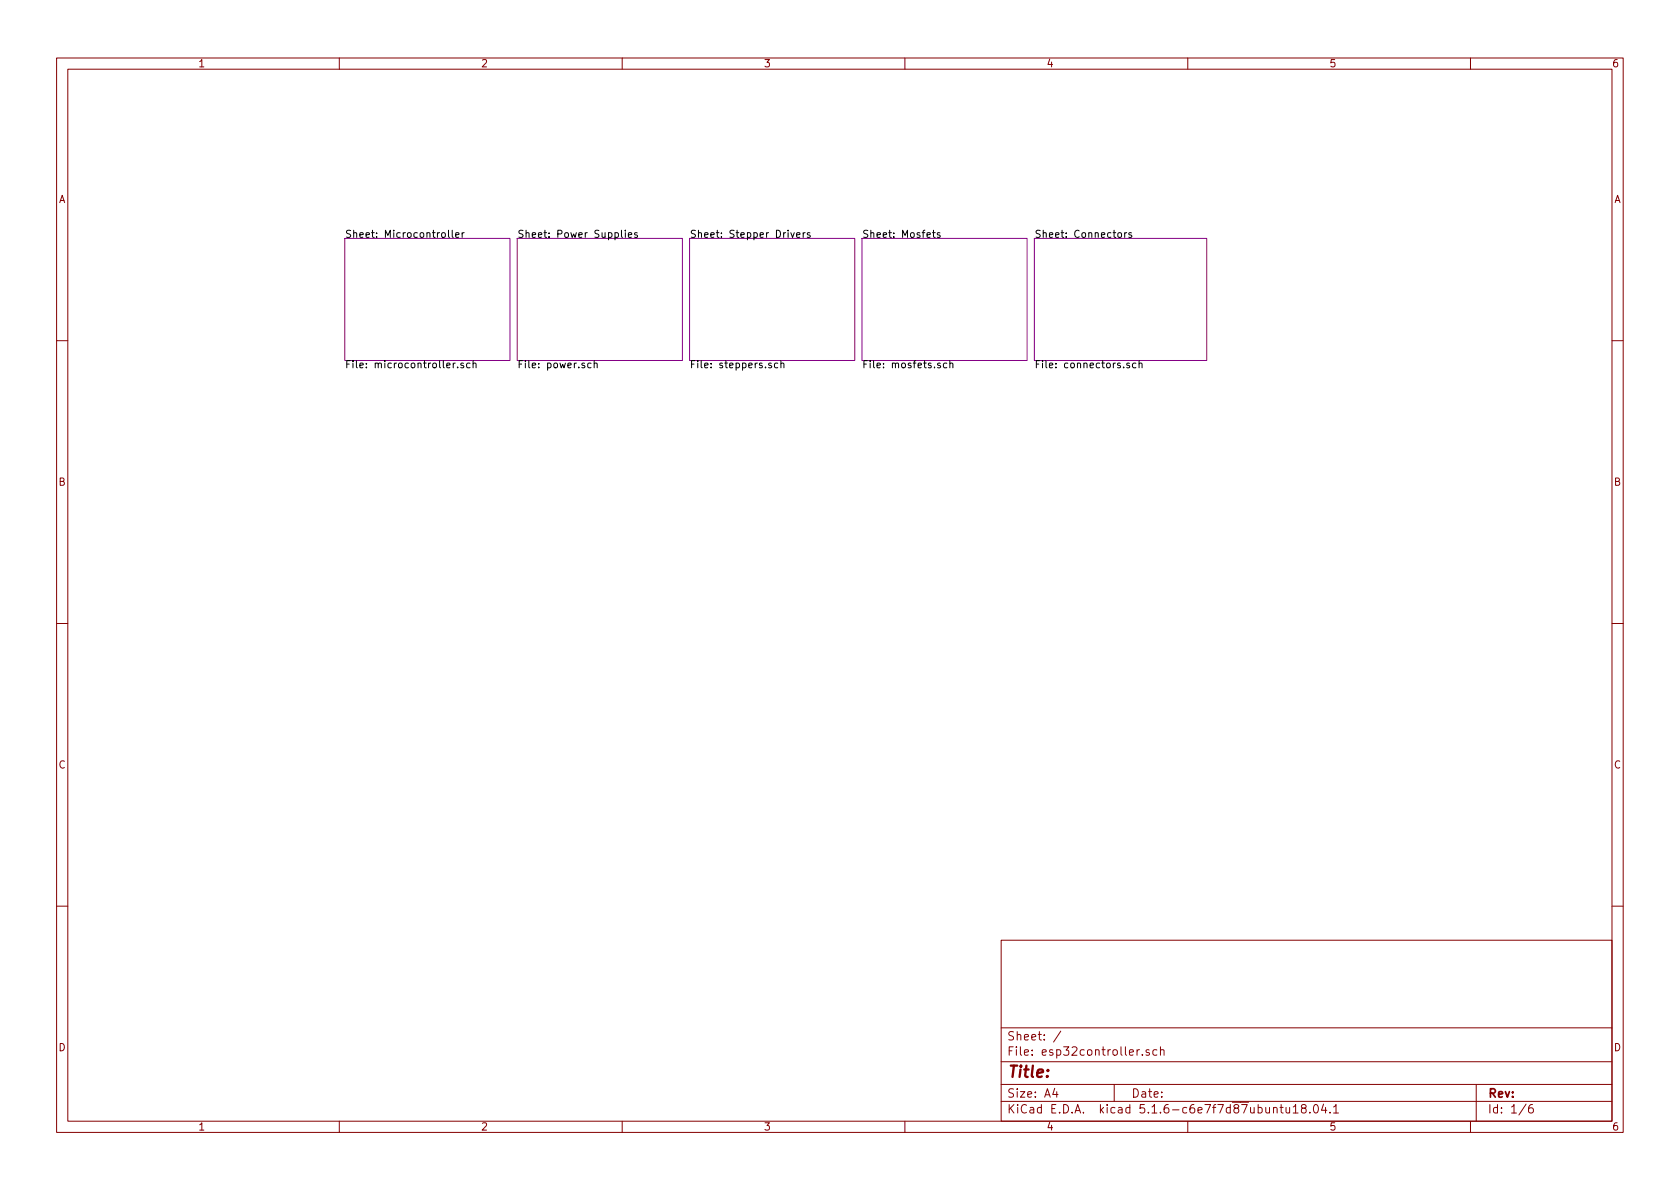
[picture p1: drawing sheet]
<svg xmlns="http://www.w3.org/2000/svg" width="297mm" height="210mm" viewBox="0 0 297 210" stroke-linecap="round" stroke-linejoin="round" font-family="sans-serif">
<g fill="none" stroke="#840000" stroke-width=".18">
<path d="M10 10.3h277v189.9h-277zM12 12.2h273v186.1h-273zM60 10.3v1.9M110 10.3v1.9M160 10.3v1.9M210 10.3v1.9M260 10.3v1.9M10 60.2h2M285 60.2h2M10 110.3h2M285 110.3h2M10 160.2h2"/>
<path d="M177 166.3h108v32h-108zM285 160.2h2M60 198.3v1.9M110 198.3v1.9M160 198.3v1.9M177 194.8h108M177 191.8h108M177 187.8h108M177 181.8h108M186.5 192.5l-.4 1h1M186.8 193v1M187.6 182.3l-1.3 2"/>
<path d="M197 191.8v3M201.5 185.6l-.5 .3M202 186.5v.1M203.2 185.7l-.4-.1-.2 .2 .1 .2 .5 .2v.3h-.6M204.5 185.7l-.4-.1-.3 .3 .2 .6h.5M205.2 185.7l.2-.1 .4 .1v.9M205.2 185.1v1.5M210 198.3v1.9M225.2 196l.2-.2 .3 .1 .1 .9M226.3 195.8h.6M226.5 195.3v1.3l.4 .2M227.4 195.8l.1 .9 .3 .1 .2-.1"/>
<path d="M228 195.8v1M228.7 195.8l.4-.5v1.5M228.7 196.8h.8M230.4 196l-.3-.2v-.3a.48 .48 0 0 1 .8 0l-.1 .4-.7 .2v.4l.3 .3h.3l.2-.3v-.4l-.2-.1M231.6 196.7v.1M232.4 195.4l.2-.1a.8 .8 0 0 1 .5 .8 .8 .8 0 0 1-.5 .7 1 1 0 0 1-.2-1.4zM234 195.2l-.3 1.1h.9M234.4 195.8v1M235.2 196.7v.1M235.8 195.8l.4-.5v1.5M235.8 196.8h.9M260 198.3v1.9"/>
<path d="M261 191.8v6.5M269.8 195.2l-1.2 2M271 195.3a.62 .62 0 0 0-.7 .7v.7l.3 .1 .4-.1 .1-.5-.1-.2-.4-.1-.3 .3"/>
</g>
<path d="M61 42.2h29.2v21.5h-29.2zM91.4 42.2h29.2v21.5h-29.2zM121.9 42.2h29.2v21.5h-29.2zM152.4 42.2h29.2v21.5h-29.2zM182.9 42.2h30.5v21.5h-30.5z" fill="none" stroke="#840084" stroke-width=".18"/>
<g fill="none" stroke="#000" stroke-width=".18">
<path d="M79.3 40.7v1.1l.2 .2M80 40.7v1.1l.1 .2M80.6 41.5l.6-.1-.1-.2-.4-.1-.1 .2v.6h.5M81.7 41.1v.9M82.1 41.1l-.4 .3M109.9 40.7v1.1l.2 .2M110.6 40.7v.1M110.6 41.1v.9M111.1 41.5l.6-.1-.1-.2-.3-.1-.2 .2 .1 .6h.4M112.7 41.2l-.3-.1-.2 .2v.2l.5 .1v.3h-.5M139.8 41.1l.3 .9 .3-.9M140.8 41.5l.7-.1-.1-.2-.4-.1-.2 .2 .1 .6h.5"/>
<path d="M142 41.1v.9M142.4 41.1l-.3 .1-.1 .2M143.2 41.2l-.3-.1-.2 .2 .1 .2 .4 .1v.3h-.5M164.9 41.1h.5M165 40.7v1.1l.4 .2M166.2 41.2l-.3-.1-.2 .2 .1 .2 .4 .1v.3h-.5M197.7 41.3l.2-.2 .3 .1 .1 .2-.1 .5-.3 .1-.2-.1zM198.9 41.1v.9M199.2 41.1l-.2 .1-.1 .2M200.1 41.2l-.4-.1-.1 .2v.2l.5 .1v.3h-.5M80.5 64.2l-.4 .2M80.9 64.9v.1"/>
<path d="M81.9 64.3l-.3-.1-.1 .2v.2l.4 .1v.3h-.4M83.1 64.3l-.4-.1-.2 .2 .1 .6h.5M83.6 64.3l.2-.1 .3 .1 .1 .7M83.6 63.8v1.2M104.5 64.3l-.4-.1-.2 .2 .1 .6h.5M105.1 64.3l.1-.1 .3 .1 .1 .7M105.1 63.8v1.2M136.4 64.3l-.3-.1-.2 .2 .1 .2 .4 .1v.3h-.5M137.5 64.3l-.3-.1-.3 .2 .1 .6h.5M138.1 64.3l.2-.1 .3 .1v.7M138.1 63.8v1.2M166.2 64.3l-.3-.1-.1 .2v.2l.4 .1v.3h-.4"/>
<path d="M167.4 64.3l-.4-.1-.2 .2 .1 .6h.5M167.9 64.3l.2-.1 .3 .1 .1 .7M167.9 63.8v1.2M199.7 64.3l-.3-.1-.2 .2 .1 .2 .4 .1v.3h-.5M200.8 64.3l-.3-.1-.3 .2 .2 .6h.4M201.4 64.3l.2-.1 .3 .1v.7M201.4 63.8v1.2"/>
</g>
<text font-size="2.8" fill="#840000" x="178" y="190.5">Title:</text>
<g font-size="2.1" fill="#840000">
<text x="178" y="184">Sheet: /</text>
<text x="178" y="186.7">File: esp32controller.sch</text>
<text x="178" y="196.9">KiCad E.D.A. kicad 5.1.6-c6e7f7d87ubuntu18.04.1</text>
<text x="178" y="194.1">Size: A4</text>
<text x="200" y="194.1">Date:</text>
<text x="263" y="194.1">Rev:</text>
<text x="263" y="196.9">Id: 1/6</text>
</g>
<g font-size="1.8" fill="#840000">
<text x="35" y="11.9">1</text>
<text x="85" y="11.9">2</text>
<text x="135" y="11.9">3</text>
<text x="185" y="11.9">4</text>
<text x="235" y="11.9">5</text>
<text x="285" y="11.9">6</text>
<text x="10.4" y="35.9">A</text>
<text x="285.4" y="35.9">A</text>
<text x="10.4" y="85.9">B</text>
<text x="285.4" y="85.9">B</text>
<text x="10.4" y="135.9">C</text>
<text x="285.4" y="135.9">C</text>
<text x="10.4" y="185.9">D</text>
<text x="285.4" y="185.9">D</text>
<text x="35" y="199.9">1</text>
<text x="85" y="199.9">2</text>
<text x="135" y="199.9">3</text>
<text x="185" y="199.9">4</text>
<text x="235" y="199.9">5</text>
<text x="285" y="199.9">6</text>
</g>
<g font-size="1.8">
<text x="61" y="42.1">Sheet: Microcontroller</text>
<text x="91.4" y="42.1">Sheet: Power Supplies</text>
<text x="121.9" y="42.1">Sheet: Stepper Drivers</text>
<text x="152.4" y="42.1">Sheet: Mosfets</text>
<text x="182.9" y="42.1">Sheet: Connectors</text>
<text x="61" y="65.1">File: microcontroller.sch</text>
<text x="91.4" y="65.1">File: power.sch</text>
<text x="121.9" y="65.1">File: steppers.sch</text>
<text x="152.4" y="65.1">File: mosfets.sch</text>
<text x="182.9" y="65.1">File: connectors.sch</text>
</g>
</svg>
